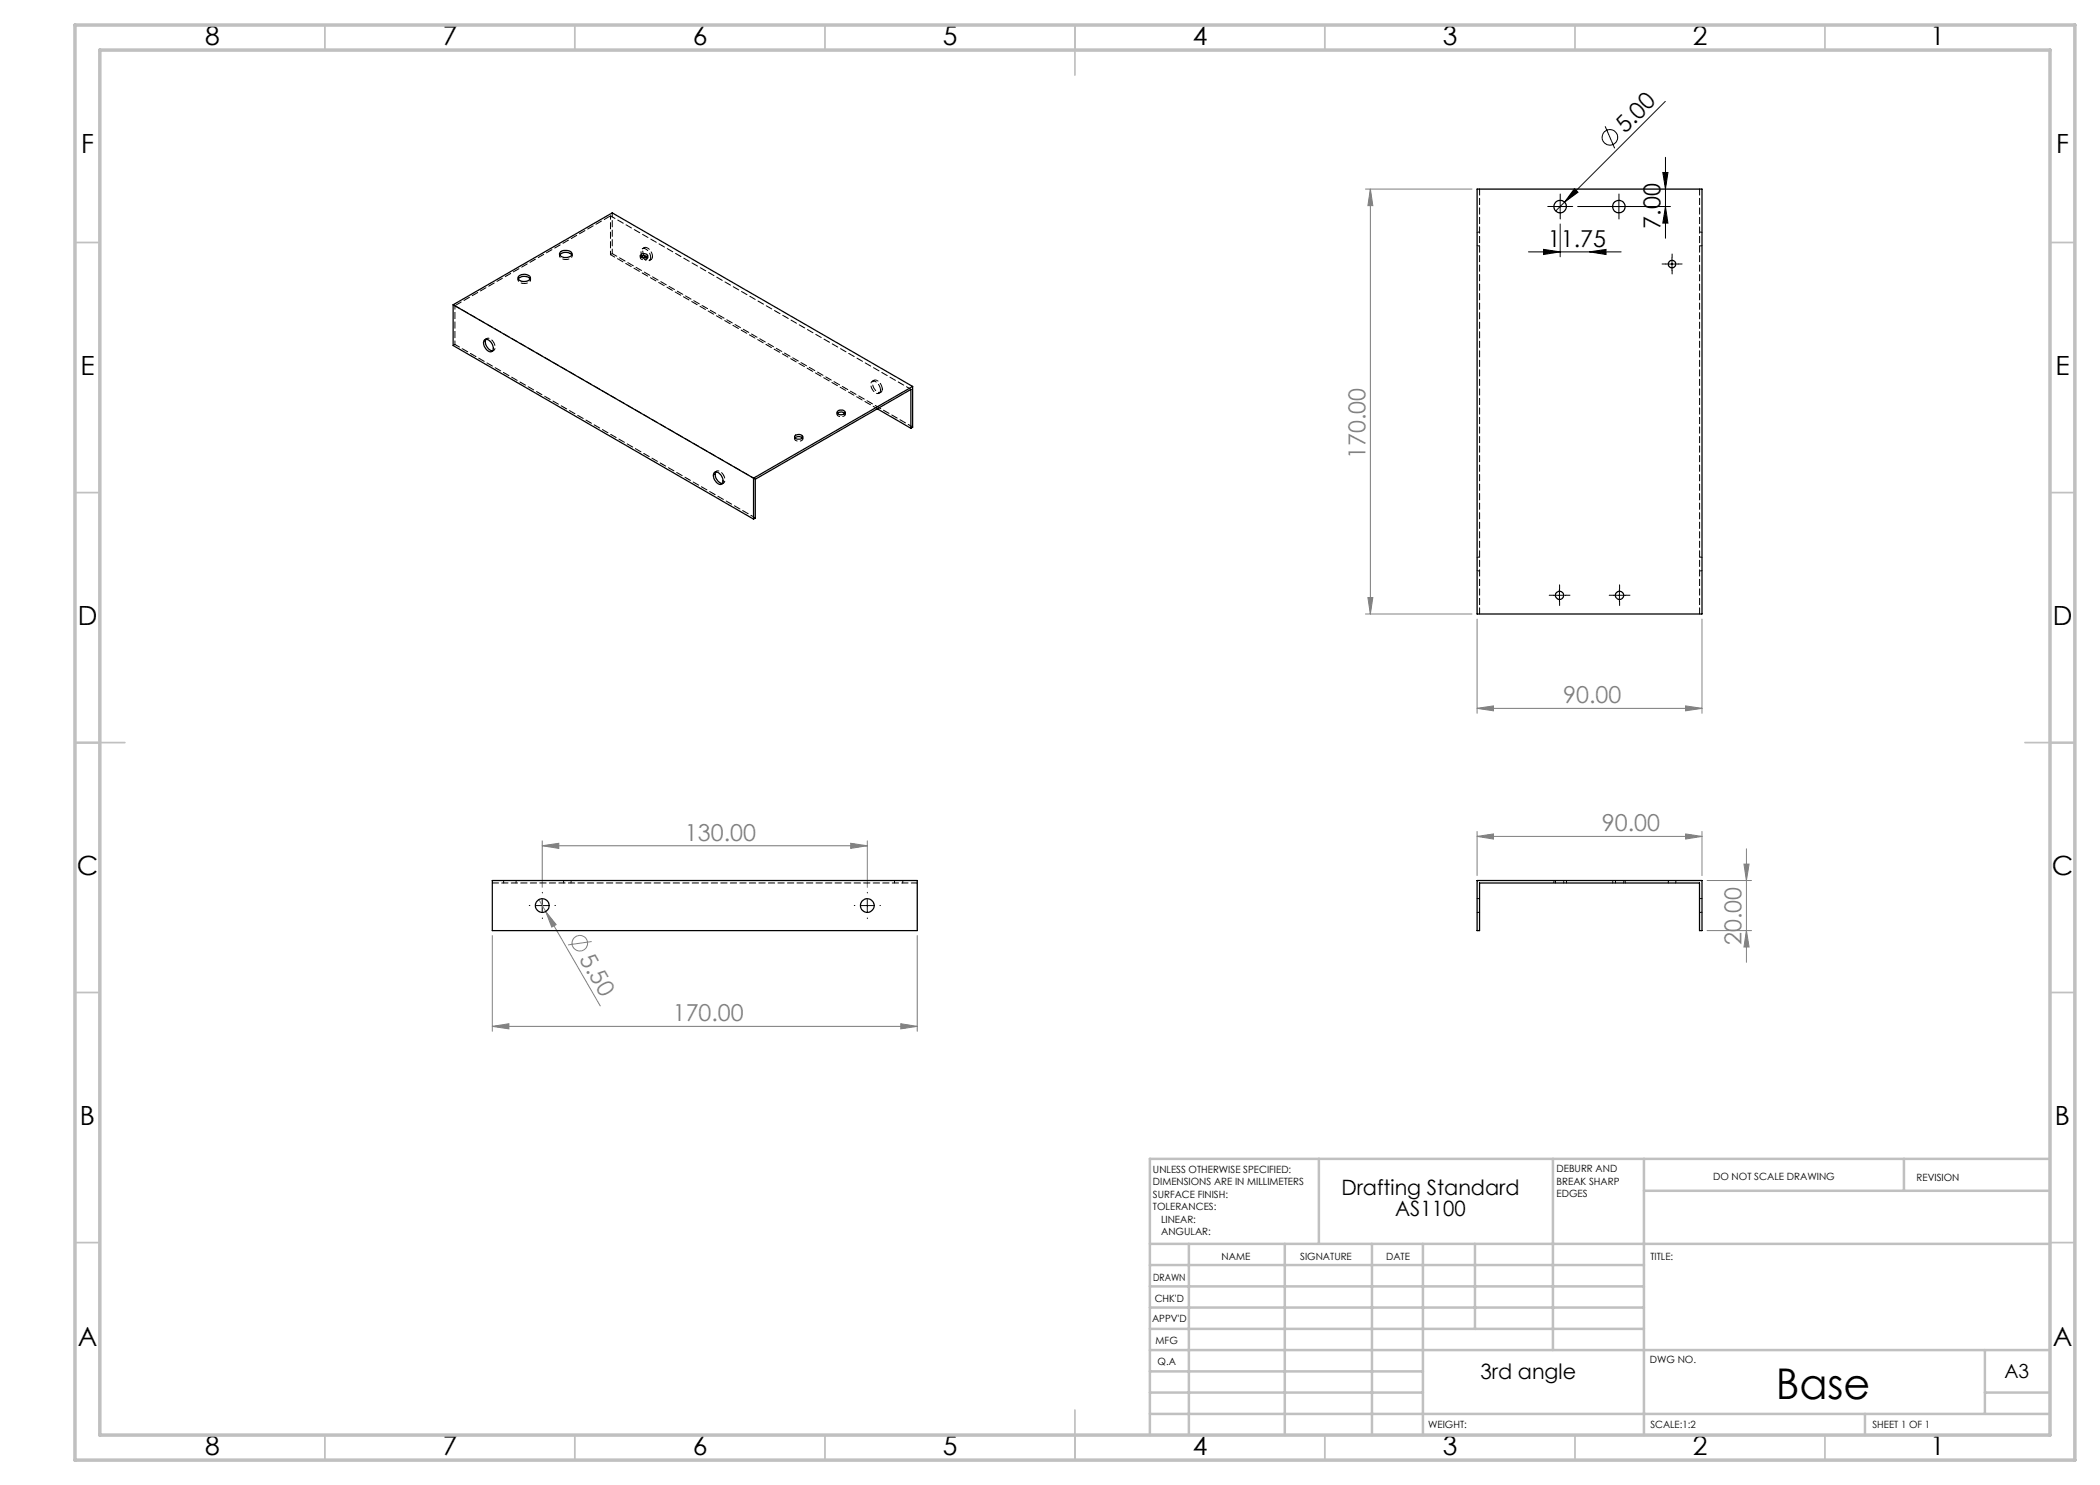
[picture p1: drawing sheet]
<svg xmlns="http://www.w3.org/2000/svg" width="420mm" height="297mm" viewBox="0 0 420 297" stroke-linecap="round" stroke-linejoin="round" font-family="sans-serif">
<g fill="none" stroke="#000" stroke-width=".2">
<path d="M314.9 37.7l.7 .7-2.7 2zM321 25.3l1.9 4.4M332.6 34.5h1l-.5 3.3zM333.1 20.3l-22 21.9M333.1 31.5v16.2M305.7 50.4h18.5M308.7 49.9l3.3 .5-3.3 .5zM310.8 41.3h2.5M312 40.1v2.5M312 44.8v6.6M315.5 41.3h18.6M317.9 50.4l3.3-.5v1z"/>
<path d="M323.8 40.1v2.5M333.1 41.3l.5 3.3h-1zM333.2 52.8h2.5M334.4 51.6v2.5M310.7 119.1h2.5M311.9 117.8v2.5M322.7 119.1h2.5M323.9 117.8v2.5M108.4 179.9v2.4M173.5 179.9v2.4M107.2 181.1h2.5M172.2 181.1h2.5"/>
<circle cx="322" cy="27.5" r="1.55"/>
</g>
<g fill="none" stroke="#808080" stroke-width=".2">
<path d="M273.1 37.8h21.3M274.1 37.8v85M274.1 37.8l.5 3.3h-1zM273.6 119.5h1l-.5 3.3zM273.1 122.8h21.3M295.4 123.8v18.9M340.4 123.8v18.9M295.4 141.7l3.3-.5v1zM295.4 141.7h45M337.1 141.2l3.3 .5-3.3 .5zM107.8 179.9l1.3 2.4M108.4 169.2l3.4-.5v1z"/>
<path d="M108.4 168.2v9.3M108.4 169.2h65.1M170.1 168.7l3.4 .5-3.4 .5zM173.5 168.2v9.3M295.4 167.3l3.3-.5v1zM295.4 166.3v8.8M295.4 167.3h45M337.1 166.8l3.3 .5-3.3 .5zM340.4 166.3v8.8M341.4 176.1h8.9M348.8 172.8h1l-.5 3.3zM349.3 169.8v22.7"/>
<path d="M98.5 187.1v19.2M109.1 182.3l2.1 2.6-.9 .5zM109.1 182.3l11 18.9M118.3 188.3l-4.7 .7M183.4 187.1v19.2M341.4 186.1h8.9M349.3 186.1l.5 3.3h-1zM98.5 205.3l3.3-.6v1.1zM98.5 205.3h84.9M180.2 204.7l3.2 .6-3.2 .5z"/>
<circle cx="116" cy="188.6" r="1.56"/>
</g>
<g fill="none" stroke="#000" stroke-width=".2" stroke-dasharray="15.2 1.3 1.3 1.3">
<path d="M310.8 41.3h-1.3M312 40v-1.2M312 42.5v1.3M313.3 41.3h1.2M322.5 41.3h-1.2M323.8 40v-1.2M323.8 42.5v1.3M325 41.3h1.3M333.2 52.8h-.8M334.4 51.5v-.7M334.4 54v.8M335.7 52.8h.7"/>
<path d="M310.7 119h-.9M311.9 117.8v-.8M313.2 119h.8M322.7 119h-.9M323.9 117.8v-.8M325.2 119h.8M311.9 120.3v.8M323.9 120.3v.8M108.5 178.6v-.1M173.5 178.6v-.1M106 181.1h-.1M108.5 183.6v.1"/>
<path d="M111 181.1h.1M171 181.1h-.1M173.5 183.6v.1M176 181.1h.1"/>
</g>
<g fill="none" stroke="#c0c0c0" stroke-width=".35">
<path d="M65 5v5M115 5v5M165 5v5M215 5v10M265 5v5M315 5v5M365 5v5M15 48.5h5M410 48.5h5M15 98.5h5M410 98.5h5M15 148.5h10"/>
<path d="M405 148.5h10M15 198.5h5M410 198.5h5M15 248.5h5M410 248.5h5M65 287v5M115 287v5M165 287v5M215 282v10M265 287v5M315 287v5M365 287v5"/>
</g>
<g fill="none" stroke="#c0c0c0" stroke-width=".5">
<path d="M263.8 231.8v17M310.6 231.8v38.2M328.8 231.8v55.2M328.8 238.2h81.2M380.8 231.8v6.4M410 231.8h-180v55.2M230 248.8h180M230 257.3h98.8M230 253h98.8M237.8 248.8v38.2M257 248.8v38.2M274.4 248.8v38.2"/>
<path d="M284.6 248.8v38.2M295 248.8v17M230 265.8h98.8M230 261.5h98.8M230 278.5h54.6M230 274.3h54.6M230 270h180M397 278.5h13M397 270v12.8M230 282.8h180M373 282.8v4.2"/>
</g>
<path d="M15 5h400v287h-400zM20 10h390v277h-390z" fill="none" stroke="#c0c0c0" stroke-width=".7"/>
<g fill="#000">
<path d="M314.9 37.7l.7 .7-2.7 2z"/>
<path d="M308.7 49.9l3.3 .5-3.3 .5zM317.9 50.4l3.3-.5v1z"/>
<path d="M333.1 41.3l.5 3.3h-1zM332.6 34.5h1l-.5 3.3z"/>
</g>
<g fill="#808080">
<path d="M109.1 182.3l2.1 2.6-.9 .5z"/>
<path d="M337.1 166.8l3.3 .5-3.3 .5zM295.4 167.3l3.3-.5v1zM337.1 141.2l3.3 .5-3.3 .5zM295.4 141.7l3.3-.5v1zM170.1 168.7l3.4 .5-3.4 .5zM108.4 169.2l3.4-.5v1z"/>
<path d="M98.5 205.3l3.3-.6v1.1zM180.2 204.7l3.2 .6-3.2 .5z"/>
<path d="M349.3 186.1l.5 3.3h-1zM348.8 172.8h1l-.5 3.3z"/>
<path d="M274.1 37.8l.5 3.3h-1zM273.6 119.5h1l-.5 3.3z"/>
</g>
<g fill="none" stroke="#000" stroke-width=".25">
<path d="M295.4 37.8h45v85h-45zM103.6 55.8a1.62 1.62 0 0 1 2.4 0M103.9 55.1a1.62 1.62 0 0 1 2.2 .4 1.18 1.18 0 0 1-1.7 .8 .65 .65 0 0 1-.7-.4 .65 .65 0 0 1 .2-.8zM111.9 51a1.61 1.61 0 0 1 2.4 0M112.1 50.4a1.74 1.74 0 0 1 2.3 .2 .94 .94 0 0 1-1.3 .9 .84 .84 0 0 1-1.1-1zM128.1 51.4a1.03 1.03 0 0 1 1.4 0M128.2 50.9a.85 .85 0 0 1 1.3 .3 .9 .9 0 0 1-1.4-.1zM128.4 51.2l.2 .4M128.8 51.1l.3 .4M90.6 61v8.1l60.1 34.7M90.6 61l60.1 34.6M90.6 61l31.8-18.4 60.1 34.7"/>
<path d="M96.9 68a1.54 1.54 0 0 1 1.8 1.7 .65 .65 0 0 1-.5 .7 .65 .65 0 0 1-.7-.3 1.72 1.72 0 0 1-.6-2.1zM97.2 67.9a1.76 1.76 0 0 0 1.3 2.3M182.5 77.3l-31.8 18.3M182.5 77.3v8.1l-.3 .3M142.9 94.5a1.5 1.5 0 0 1 1.7 1.7 .63 .63 0 0 1-.4 .7 .63 .63 0 0 1-.8-.3 1.72 1.72 0 0 1-.5-2.1zM143.2 94.4a1.76 1.76 0 0 0 1.3 2.3M150.7 95.6v8.2M159 87.1a.93 .93 0 0 1 1.5 .4 1.04 1.04 0 0 1-1.6-.1zM159 87.6a1.11 1.11 0 0 1 1.5 0M167.5 82.7a1.16 1.16 0 0 1 1.5 0M167.5 82.3a.87 .87 0 0 1 1.5 .3 .99 .99 0 0 1-1.6-.1zM175.5 81.8l6.7 3.9"/>
<path d="M182.2 85.7v-7.8l-31.1 17.9v7.8l-.4 .2M98.5 176.1h84.9v10h-84.9zM295.4 176.1h45v10h-.5v-9.5h-44v9.5h-.5z"/>
<circle cx="312" cy="41.3" r="1.25"/>
<circle cx="323.8" cy="41.3" r="1.25"/>
<circle cx="334.4" cy="52.8" r=".74"/>
<circle cx="311.9" cy="119.1" r=".82"/>
<circle cx="323.9" cy="119.1" r=".83"/>
<circle cx="108.5" cy="181.1" r="1.37"/>
<circle cx="173.5" cy="181.1" r="1.37"/>
</g>
<g fill="none" stroke="#000" stroke-width=".2" stroke-dasharray="1.3 .6">
<path d="M295.9 37.8v85M339.9 37.8v85M103.6 55.6v.4M106.1 56v-.4M111.9 50.8v.4M114.4 51.2v-.4M122.1 50.9l.4-.2M128.1 51.1v.4M128.8 49.5l-.3 .2M129.6 51.5v-.4M129.9 52.1l.3-.2M295.4 49.2h.5"/>
<path d="M295.9 46.4h-.5M339.9 49.2h.5M340.4 46.4h-.5M90.6 69.1l.4-.2M97.4 67.7l-.4 .2M98.4 70.3l.3-.2M174.8 76.1l-.4 .2M175.8 78.7l.4-.3M176.1 78a1.74 1.74 0 0 0-1.6-1.8 1.5 1.5 0 0 0 .6 2.4l.5 .1 .3-.1 .2-.6M176.5 77.8a1.74 1.74 0 0 0-1.6-1.8 1.5 1.5 0 0 0 .6 2.4l.4 .1 .3-.1 .3-.6M143.3 94.2l-.3 .2M144.4 96.8l.3-.2"/>
<path d="M158.9 87.4v.4M160.6 87.8v-.4M167.4 82.5v.4M169.1 82.9v-.4M295.4 114.2h.5M295.9 111.4h-.5M339.9 114.2h.5M340.4 111.4h-.5M98.5 176.6h85M100.7 176.1v.5M103.2 176.6v-.5M112.7 176.1v.5"/>
<path d="M114.2 176.6v-.5M178.9 176.1v.5M180.6 176.6v-.5M295.9 179.7h-.5M310.8 176.1v.5M311.1 176.1v.5M312.7 176.6v-.5M313.3 176.6v-.5M322.5 176.1v.5M323.1 176.1v.5M324.7 176.6v-.5M325 176.6v-.5"/>
<path d="M333.7 176.1v.5M335.2 176.6v-.5M340.4 179.7h-.5M295.4 182.5h.5M339.9 182.5h.5"/>
</g>
<path d="M122.1 43.2l60.1 34.7M122.5 50.7l60.1 34.7M91 61.1l60.1 34.7M91 68.9l60.1 34.7" fill="none" stroke="#000" stroke-width=".2" stroke-dasharray="1.3 .6" stroke-dashoffset=".2"/>
<path d="M122.1 43.2v7.7M91 68.9v-7.8M97.2 67.8a.94 .94 0 0 1 1.5 .6 1.11 1.11 0 0 1-.2 1.7M143.2 94.4a.94 .94 0 0 1 1.4 .5 1.11 1.11 0 0 1-.1 1.8" fill="none" stroke="#000" stroke-width=".2" stroke-dasharray="1.3 .6" stroke-dashoffset=".6"/>
<path d="M122.1 50.9l53.4 30.8M130.5 51.3a1.74 1.74 0 0 0-1.6-1.8 1.14 1.14 0 0 0-.1 1.6M160.5 87.6a.61 .61 0 0 1-.2 .6 .61 .61 0 0 1-.7 0l-.6-.2v-.4M169 82.7a.61 .61 0 0 1-.3 .6 .61 .61 0 0 1-.6 0l-.6-.2v-.4" fill="none" stroke="#000" stroke-width=".2" stroke-dasharray="1.3 .6" stroke-dashoffset=".3"/>
<path d="M122.5 50.7v-8.1M128.2 51.3a.56 .56 0 0 0 .2 .7 .56 .56 0 0 0 .6 0l.5-.3v-.4M130.1 51.5a1.74 1.74 0 0 0-1.5-1.8l-.4 .4 .2 1.1" fill="none" stroke="#000" stroke-width=".2" stroke-dasharray="1.3 .6" stroke-dashoffset=".4"/>
<path d="M128.6 51.6a.81 .81 0 0 0 .7 .5 .81 .81 0 0 0 .8-.4v-.2" fill="none" stroke="#000" stroke-width=".2" stroke-dasharray="1.3 .6" stroke-dashoffset=".5"/>
<path d="M91 61.1l31.1-17.9" fill="none" stroke="#000" stroke-width=".2" stroke-dasharray="1.3 .6" stroke-dashoffset="-.2"/>
<path d="M103.7 55.8a.77 .77 0 0 0 .9 .9 1.05 1.05 0 0 0 1.5-.9M112 51a.77 .77 0 0 0 .9 .9 1.05 1.05 0 0 0 1.5-.9" fill="none" stroke="#000" stroke-width=".2" stroke-dasharray="1.3 .6" stroke-dashoffset=".8"/>
<path d="M129.1 51.5a.7 .7 0 0 0 .8 .5 .7 .7 0 0 0 .6-.7" fill="none" stroke="#000" stroke-width=".2" stroke-dasharray="1.3 .6" stroke-dashoffset="1"/>
<text font-size="8.5" x="355.1" y="279.7">Base</text>
<g font-size="5.3">
<text x="41" y="8.9">8</text>
<text x="88.5" y="8.9">7</text>
<text x="138.5" y="8.9">6</text>
<text x="188.5" y="8.9">5</text>
<text x="238.5" y="8.9">4</text>
<text x="288.5" y="8.9">3</text>
<text x="338.5" y="8.9">2</text>
<text x="386" y="8.9">1</text>
<text x="16.2" y="30.7">F</text>
<text x="411.2" y="30.7">F</text>
<text x="16.1" y="74.9">E</text>
<text x="411.1" y="74.9">E</text>
<text x="15.5" y="124.9">D</text>
<text x="410.5" y="124.9">D</text>
<text x="15.4" y="174.9">C</text>
<text x="410.4" y="174.9">C</text>
<text x="16" y="224.9">B</text>
<text x="411" y="224.9">B</text>
<text x="15.5" y="269.2">A</text>
<text x="410.5" y="269.2">A</text>
<text x="41" y="290.9">8</text>
<text x="88.5" y="290.9">7</text>
<text x="138.5" y="290.9">6</text>
<text x="188.5" y="290.9">5</text>
<text x="238.5" y="290.9">4</text>
<text x="288.5" y="290.9">3</text>
<text x="338.5" y="290.9">2</text>
<text x="386" y="290.9">1</text>
</g>
<g font-size="4.7">
<text x="325" y="26.8" transform="rotate(-45 325 26.8)">5.00</text>
<text x="332.1" y="45.7" transform="rotate(-90 332.1 45.7)">7.00</text>
<text x="309.6" y="49.3">11.75</text>
</g>
<g font-size="4.7" fill="#808080">
<text x="273.1" y="91.8" transform="rotate(-90 273.1 91.8)">170.00</text>
<text x="312.6" y="140.6">90.00</text>
<text x="320.4" y="166.3">90.00</text>
<text x="137" y="168.1">130.00</text>
<text x="115.8" y="191.7" transform="rotate(60 115.8 191.7)">5.50</text>
<text x="348.3" y="189.1" transform="rotate(-90 348.3 189.1)">20.00</text>
<text x="134.5" y="204.2">170.00</text>
</g>
<g font-size="4.2">
<text x="268.3" y="239">Drafting Standard</text>
<text x="279" y="243.3">AS1100</text>
<text x="296.1" y="275.8">3rd angle</text>
</g>
<text font-size="3.9" x="400.9" y="275.5">A3</text>
<g font-size="2">
<text x="230.6" y="234.6">UNLESS OTHERWISE SPECIFIED:</text>
<text x="230.6" y="237.1">DIMENSIONS ARE IN MILLIMETERS</text>
<text x="230.6" y="239.6">SURFACE FINISH:</text>
<text x="311.3" y="234.5">DEBURR AND</text>
<text x="311.3" y="237">BREAK SHARP</text>
<text x="311.3" y="239.5">EDGES</text>
<text x="342.6" y="236">DO NOT SCALE DRAWING</text>
<text x="383.3" y="236.2">REVISION</text>
<text x="230.6" y="242.1">TOLERANCES:</text>
<text x="232.2" y="244.6">LINEAR:</text>
<text x="232.2" y="247.1">ANGULAR:</text>
<text x="244.3" y="252">NAME</text>
<text x="260" y="251.9">SIGNATURE</text>
<text x="277.2" y="251.9">DATE</text>
<text x="330.1" y="251.9">TITLE:</text>
<text x="230.6" y="256.1">DRAWN</text>
<text x="230.9" y="260.3">CHK'D</text>
<text x="230.4" y="264.4">APPV'D</text>
<text x="231.1" y="268.8">MFG</text>
<text x="231.5" y="273">Q.A</text>
<text x="330" y="272.5">DWG NO.</text>
<text x="285.6" y="285.5">WEIGHT:</text>
<text x="330.1" y="285.6">SCALE:1:2</text>
<text x="374.5" y="285.6">SHEET 1 OF 1</text>
</g>
</svg>
